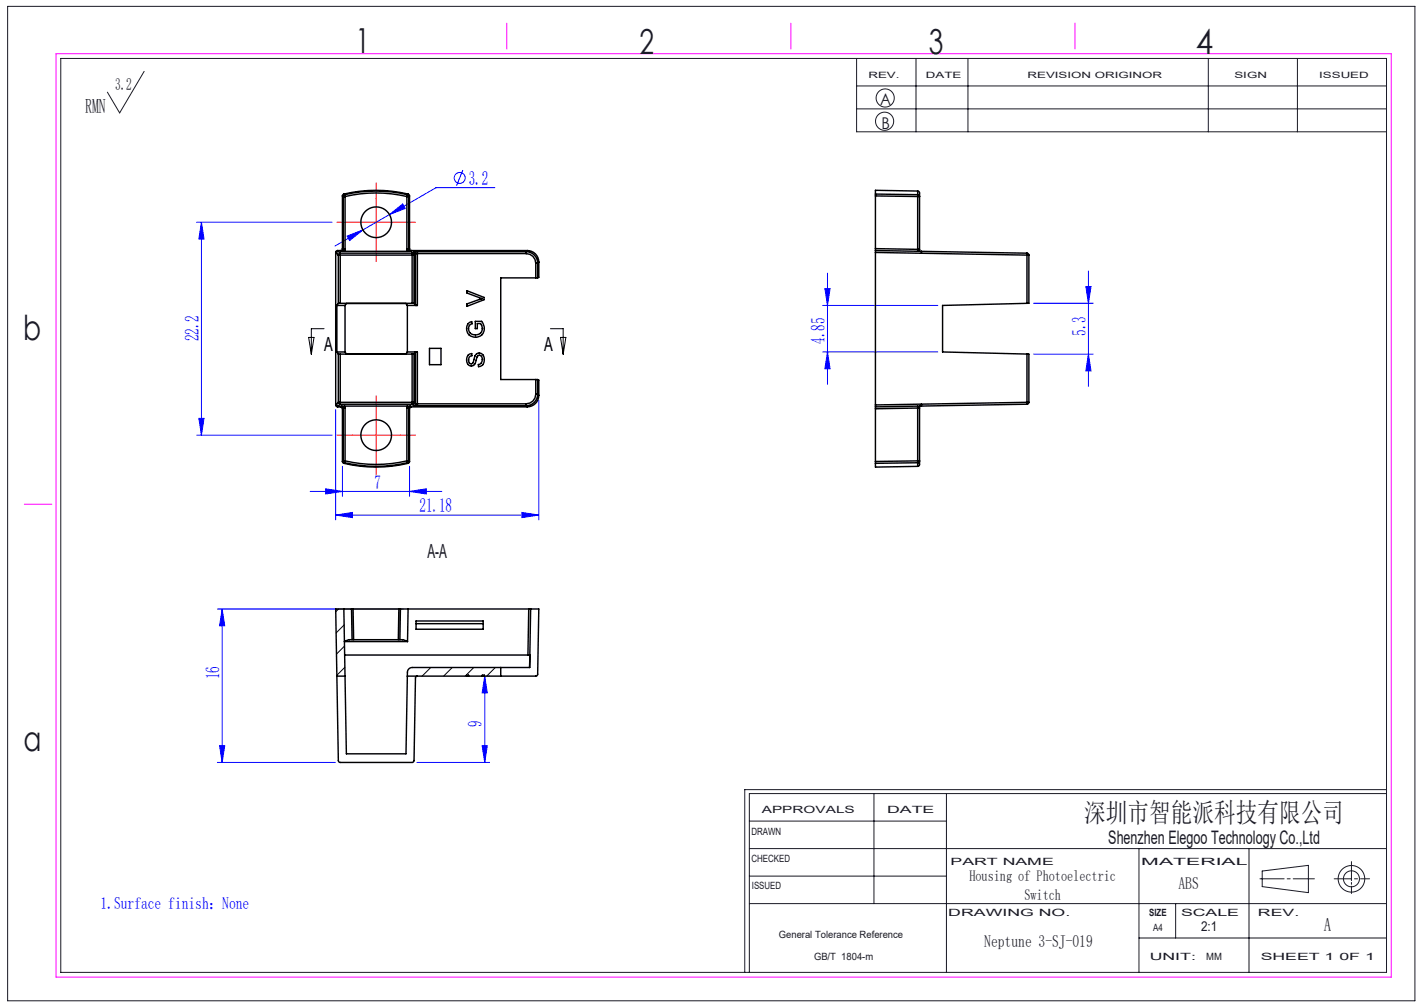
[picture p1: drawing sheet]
<svg xmlns="http://www.w3.org/2000/svg" width="297mm" height="210mm" viewBox="0 0 297 210" stroke-linecap="round" stroke-linejoin="round" font-family="sans-serif">
<g fill="none" stroke="#191924" stroke-width=".21">
<path d="M1.6 1.3h293.5v207.4h-293.5zM12.7 12.2h276.5v190.6h-276.5zM30.1 14.9l-5.1 8.6-2.6-4.3M178.7 12.2v15.3h110.5M178.7 17.9h110.5M191.1 12.2v15.3M201.9 12.2v15.3M252 12.2v15.3M270.6 12.2v15.3M178.7 22.7h110.5M156.3 177h132.9M156.3 171.2h41.1"/>
<path d="M182.3 165.5v22.9M197.4 165.5v37.3M237.6 177v25.8M260.5 177v25.8M281.9 179.7v4M289.2 165.5h-132.9v37.3M289.2 164.7h-133.9v38.1M156.3 188.4h132.9M156.3 182.7h41.1M237.6 195.6h51.6M245.2 188.4v7.2M262.8 183.3h5"/>
<path d="M263.3 181.6l9.6-1.1v5.7l-9.6-1.3zM268.5 183.3h.6M269.7 183.3h4.4M278.3 183.3h3.6M281.9 184v.4M281.9 184.8v1.5M282.5 183.3h.6M283.8 183.3h1.9"/>
<circle cx="184.5" cy="25.3" r="1.89"/>
<circle cx="184.6" cy="20.4" r="1.89"/>
<circle cx="281.9" cy="183.3" r="1.67"/>
<circle cx="281.9" cy="183.3" r="2.77"/>
</g>
<path d="M11.7 11.2h278.5v192.6h-278.5zM105.7 4.8v5.4M165 4.8v5.4M224.2 4.8v5.4M5.1 105.1h5.7" fill="none" stroke="#f0f" stroke-width=".21"/>
<g fill="none" stroke="#00f" stroke-width=".21">
<path d="M96.5 35.5l-1.3 3.2M103.2 39.1h-12.3l-15.2 8.8M41 46.3h28.3M42 46.3l.6 3.5h-1.1zM42 46.3v44.4M72.4 49.2l3.3-1.3-2.8 2.3zM75.7 47.9l-5.8 3.4M81.2 44.7l2.8-2.2 .5 1zM172.6 57v23.1M226.5 59.7h1l-.5 3.5zM227 56.5v24.1M171.6 63.7h24"/>
<path d="M171.6 73.4h24M172 60.2h1.1l-.5 3.5zM172.6 73.4l.5 3.5h-1.1zM215.6 63.2h12.4M215.6 73.8h12.4M227 73.8l.5 3.5h-1zM41 90.7h28.3M41.5 87.2h1.1l-.6 3.5zM70 85.4v23M71.4 97.2v6.3M85.4 97.2v6.3M112.4 83.4v25"/>
<path d="M64.7 102.5h27.4M67.9 101.9l3.5 .6-3.5 .5zM70 107.4l3.5-.5v1zM70 107.4h42.4M85.4 102.5l3.5-.6v1.1zM108.9 106.9l3.5 .5-3.5 .5zM45.3 127h38.8M46.3 127v32M46.3 127l.6 3.5h-1.1zM45.3 159h24.7M45.8 155.5h1.1l-.6 3.5zM87 159h15.1"/>
<path d="M100.6 155.5h1l-.5 3.5zM101.1 141l.5 3.5h-1zM101.1 141v18M101.6 141h.5"/>
<circle cx="95.9" cy="37.1" r="1.14"/>
</g>
<path d="M64.4 70.4h1.1l-.6 3.5zM67.6 68.5h-2.7v5.4M114.8 68.5h2.7v5.4M116.9 70.4h1.1l-.5 3.5z" fill="none" stroke="#000" stroke-width=".21"/>
<path d="M73.5 46.3h-3.2M78.5 41.3v-3.2M78.5 51.3v3.2M83.5 46.3h3.2M73.5 90.7h-3.2M78.5 85.7v-3.2M78.5 95.7v3.2M83.5 90.7h3.2" fill="none" stroke="#f00" stroke-width=".21" stroke-dasharray="30.5 1.3 1.3 1.3"/>
<path d="M73.5 46.3h10M78.5 41.3v10M73.5 90.7h10M78.5 85.7v10" fill="none" stroke="#f00" stroke-width=".21"/>
<g fill="#00f">
<path d="M70 107.4l3.5-.5v1zM108.9 106.9l3.5 .5-3.5 .5zM72.4 49.2l.5 1 2.8-2.3zM81.2 44.7l3.3-1.2-.5-1z"/>
<path d="M46.3 127l.6 3.5h-1.1zM45.8 155.5h1.1l-.6 3.5z"/>
<path d="M42 46.3l.6 3.5h-1.1zM41.5 87.2h1.1l-.6 3.5zM172 60.2h1.1l-.5 3.5zM172.6 73.4l.5 3.5h-1.1zM226.5 59.7h1l-.5 3.5zM227 73.8l.5 3.5h-1zM101.1 141l.5 3.5h-1zM100.6 155.5h1l-.5 3.5z"/>
<path d="M67.9 101.9l3.5 .6-3.5 .5zM85.4 102.5l3.5-.6v1.1z"/>
</g>
<g fill="none" stroke="#000" stroke-width=".3">
<path d="M191.4 39.8l.4 .3v.9M191.4 39.8l-8.8-.1v.8M191.4 39.8v.8M70 52.6l.6 .6M70 52.6v31.8M70.4 52.2l-.3 .2-.1 .2M70.4 52.2l.6 .6M70.4 52.2h.6M70.6 53.2h.4M70.6 53.2v10.1M70.6 52.4l-.3 .1-.1 .3M71 52.8v.4"/>
<path d="M71 52.8l-.3 .1-.1 .3M71 52.8h15M71 53.2h15M71 53.2v10M71 52.2l.2 .2M71.2 52.4h.7M71.4 51.8l-.1 .3-.3 .1M71.4 40.9l.2 .1M71.4 51.8l.2 .2M71.4 40.9v10.9M71.6 52l-.1 .3-.3 .1M71.6 52h.4"/>
<path d="M71.6 41h.4M71.6 41v11M71.7 40.5l.2 .1M71.7 40.5l-.3 .4M71.7 40.5a28.9 28.9 0 0 1 13.4 0M71.9 52.4h13.1M71.9 40.6l.1 .4M71.9 40.6a28.7 28.7 0 0 1 13.1 0M71.9 40.6l-.3 .4M72 52l-.1 .4M72 41a28.3 28.3 0 0 1 12.9 0M72 41v11"/>
<path d="M84.9 52l.1 .4M84.9 52h.4M84.9 41h.4M84.9 41v11M85 40.6l-.1 .4M85 40.6l.3 .4M85.1 40.5l-.1 .1M85.1 40.5l.3 .4M85.3 52l.1 .3 .3 .1M85.3 41v11M85.4 51.8l.1 .3 .3 .1M85.4 40.9l-.1 .1"/>
<path d="M85.4 51.8l-.1 .2M85.4 40.9v10.9M85.7 52.4h-.7M85.8 52.2h24.2M85.8 52.2l-.1 .2M86 53.2h.4M86 52.8v.4M86 52.8l.2 .1 .2 .3M86 53.2v10M86.3 52.5l.2 .1 .2 .3M86.3 52.5l-.3 .3M86.4 53.2v10.1"/>
<path d="M86.7 52.9l-.3 .3M86.7 52.9v10.8M87.1 52.5h-.8M87.1 52.9h-.4M87.1 52.5v.4M87.1 52.5h22.6M87.1 52.9v10.8M87.1 52.9h22.6M109.7 52.5a2.4 2.4 0 0 1 2.4 2.4M109.7 52.9a2 2 0 0 1 2 2M109.7 52.5v.4M110 52.2a2.4 2.4 0 0 1 2.4 2.4"/>
<path d="M110 52.2l-.3 .3M111.7 54.9h.4M111.7 54.9v3M111.7 57.9h-7.3v21.2h7.3M112.1 57.9h-.4M112.1 54.9v3M112.4 54.6l-.3 .3M112.4 54.6v3.2l-.3 .1M182.6 52.2v.4M182.6 51.8v.4M182.6 40.5l8.8 .1M182.6 40.9l8.8 .1"/>
<path d="M182.6 40.5v.4M182.6 40.9v10.9M182.6 52.6v31.8M182.6 52.6l31.6 .6M182.6 52.2l31.6 .6M182.6 51.8l8.8 .2M191.4 52v.4M191.4 52h.4M191.4 40.6v.4M191.4 41h.4M191.4 40.6l.3 .1 .1 .3M191.4 41v11"/>
<path d="M191.8 52v.4M191.8 41v11M192.2 52.4v.4M214.2 52.8v.4M214.2 52.8l.3 .1 .1 .3M214.2 53.2h.4M214.2 53.2v10.1M214.6 53.2v10l-.4 .1M70.3 63.7h1.7M70.3 73.4h1.7M70.3 73.4l.3 .4M70.3 63.7v9.7"/>
<path d="M70.6 73.8h.4M70.6 63.3l-.3 .4M70.6 73.8v10.1M71 63.2l-.4 .1M71 63.2h15M71 73.8v10.1M71 73.8h15M72 63.7l.2-.4h12.5l.3 .4M72 73.4l.2 .4h12.5l.3-.4M72 63.7v9.7M85 63.7h2.1M85 73.4h2.1"/>
<path d="M85 63.7v9.7M86 63.2l.4 .1M86 73.8v10.1M86.4 73.8h-.4M86.4 73.8v10.1M86.4 63.3l.3 .4M86.7 63.7h.4M86.7 73.4l-.3 .4M86.7 73.4v10.8M87.1 73.4h-.4M87.1 73.4v10.8M89.6 72.6h2.4v3.4h-2.4z"/>
<path d="M97.4 60.6l3.6 1.4v.5l-3.6 1.4v-.5l3.2-1.1-3.2-1.2zM97.7 67.4l.7-.3 .1 .4a1.25 1.25 0 0 0-.7 1.6 1.25 1.25 0 0 0 1.6 .7 1.41 1.41 0 0 0 .8-2.3h-.6v1h-.5v-1.5h1.4a1.89 1.89 0 0 1-.7 3.2 1.89 1.89 0 0 1-2.4-2.3zM97.7 74l.7-.3v.5a.89 .89 0 0 0-.7 .8 .89 .89 0 0 0 .6 .9l.2-.1 .3-.4a1.76 1.76 0 0 1 1-1.8 1.25 1.25 0 0 1 1.2 1.8 1.19 1.19 0 0 1-1.2 1.1v-.5a1 1 0 0 0 .8-.9 1 1 0 0 0-.7-1h-.1a1.5 1.5 0 0 0-.6 1.3 .98 .98 0 0 1-1.1 .9 .98 .98 0 0 1-.8-1.2l.1-.6zM111.7 79.1l.4 .1M111.7 79.1v3.1M112.1 79.2v3M112.1 79.2l.3 .1v3.1M214.2 73.8h.4v10.1M214.2 73.8v10.1M214.2 63.3l-17.6 .4v9.7l17.6 .4M70 84.4l.1 .3 .3 .1M70.2 84.3l.1 .3 .3 .1"/>
<path d="M70.4 84.8h.6M70.6 83.9h.4M70.6 83.9l.1 .3 .3 .1M70.6 83.9l-.6 .5M71 83.9v.4M71 84.3h15M71 83.9h15M71 84.3l-.6 .5M71 84.8l.3 .2 .1 .2M71.2 84.7l.3 .1 .1 .3M71.2 84.7l-.2 .1M71.4 96.2l.3 .4"/>
<path d="M71.4 85.2v11M71.6 85.1h.4M71.6 96.1h.4M71.6 96.1l.3 .4M71.6 96.1l-.2 .1M71.6 85.1v11M71.6 85.1l-.2 .1M71.7 96.6a28.9 28.9 0 0 0 13.4 0M71.9 84.7h-.7M71.9 84.7l.1 .4M71.9 84.7h13.1M71.9 96.5a28.7 28.7 0 0 0 13.1 0"/>
<path d="M71.9 96.5l-.2 .1M72 96.1l-.1 .4M72 96.1a28.3 28.3 0 0 0 12.9 0M72 85.1v11M84.9 85.1h.4M84.9 96.1l.1 .4M84.9 96.1h.4M84.9 85.1v11M85 96.5l.1 .1M85 84.7h.7M85 84.7l-.1 .4M85.3 96.1l-.3 .4"/>
<path d="M85.3 96.1l.1 .1M85.3 85.1v11M85.3 85.1l.1 .1M85.4 96.2l-.3 .4M85.4 85.2v11M85.7 84.7l-.3 .1-.1 .3M85.7 84.7l.1 .1M85.8 84.8l-.3 .2-.1 .2M85.8 84.8h24.2M86 83.9h.4M86 83.9v.4M86 84.3l.3 .3"/>
<path d="M86.3 84.6h.8M86.4 83.9l-.2 .3-.2 .1M86.4 83.9l.3 .3M86.7 84.2l-.2 .3-.2 .1M86.7 84.2h.4M87.1 84.2v.4M87.1 84.6h22.6M87.1 84.2h22.6M109.7 84.2v.4M109.7 84.6l.3 .2M111.7 82.2a2 2 0 0 1-2 2M111.7 82.2h.4"/>
<path d="M112.1 82.2a2.4 2.4 0 0 1-2.4 2.4M112.1 82.2l.3 .2M112.4 82.4a2.4 2.4 0 0 1-2.4 2.4M182.6 84.4v.4M182.6 84.8v.4M182.6 96.2v.4M182.6 96.6v.8l8.8-.1M182.6 85.2v11M191.4 84.7v.4M191.4 85.1h.4M191.4 96.1l-8.8 .1M191.4 96.1v.4"/>
<path d="M191.4 96.5l-8.8 .1M191.4 96.1h.4M191.4 96.5v.8M191.4 85.1l-8.8 .1M191.4 85.1v11M191.8 96.1v.9l-.4 .3M191.8 84.7v.4M191.8 96.1l-.1 .3-.3 .1M191.8 85.1v11M192.2 84.3v.4M214.2 83.9v.4M214.2 83.9h.4"/>
<path d="M214.2 83.9l-31.6 .5M214.2 84.3l-31.6 .5M214.6 83.9l-.1 .3-.3 .1M71.7 127l.5 30.2h12.5l.3-17a1 1 0 0 1 1-1h24.5M71.7 127h1.6M71.7 127h-1.7l.3 14M71.8 133.8l1.1-.4h11.1l1 .4zM71.9 136.6h38.6M73.3 127h.3M73.3 127l.1 6.4M73.6 127l.2 6.4M73.6 127h9.6"/>
<path d="M83.2 127l-.1 6.4M83.2 127h.3M83.5 127h1.6M83.5 127l-.1 6.4M85.1 127h25.2M85.1 127l-.1 6.8M86.8 129.5h14v1.7h-14zM86.8 130.1h14M104.4 139.2v1.8M110.3 127h.4M110.3 127l-.2 9.6M110.7 127h1.7l-.3 13.8-.4 .2h-10.7"/>
<path d="M110.7 127l-.2 12.2M70.3 141l.3 17.6 .1 .3 .3 .1h15l.2-.1 .2-.3 .3-17.2 .1-.3 .3-.1M70.3 141h1.7M85 141h12.3M97.3 141h.4M97.3 141v-.2h.4v.2M97.7 141h2.9M100.6 141v-.2h.4v.2M100.6 141h.4"/>
<circle cx="78.5" cy="46.3" r="3.2"/>
<circle cx="78.5" cy="90.7" r="3.2"/>
</g>
<path d="M70.6 127l-.6 .6M71.8 130.3l-1.7 1.7M71.9 134.7l-1.7 1.7M71.9 139.1l-1.6 1.7M89.8 139.2l-1.8 1.8M94.3 139.2l-1.8 1.8M98.8 139.2l-1.8 1.8M103.3 139.2l-1.8 1.8" fill="none" stroke="#000" stroke-width=".21"/>
<g font-size="7.2" fill="#191924">
<text x="74.1" y="11">1</text>
<text x="133.4" y="11.2">2</text>
<text x="193.7" y="11.3">3</text>
<text x="249.4" y="11.3">4</text>
<text x="4.8" y="70.9">b</text>
<text x="4.9" y="156.5">a</text>
</g>
<text font-size="5.6" fill="#191924" x="226.2" y="171.5">深圳市智能派科技有限公司</text>
<text font-size="4.2" fill="#191924" x="17.8" y="23.5">RMN</text>
<g font-size="4.1" fill="#00f">
<text x="97.8" y="38.6">3.2</text>
<text x="41.4" y="71.2" transform="rotate(-90 41.4 71.2)">22.2</text>
<text x="172" y="71.7" transform="rotate(-90 172 71.7)">4.85</text>
<text x="226.4" y="70" transform="rotate(-90 226.4 70)">5.3</text>
<text x="78.1" y="101.9">7</text>
<text x="87.5" y="106.8">21.18</text>
<text x="45.8" y="141.7" transform="rotate(-90 45.8 141.7)">16</text>
<text x="100.5" y="151.6" transform="rotate(-90 100.5 151.6)">9</text>
</g>
<g font-size="4.1">
<text x="67.6" y="73.3">A</text>
<text x="113.5" y="73.3">A</text>
</g>
<text font-size="4.1" fill="#191924" x="89.2" y="116.4">A-A</text>
<g font-size="3.9" fill="#191924">
<text x="231.2" y="176">Shenzhen Elegoo Technology Co.,Ltd</text>
<text x="276.1" y="194.2">A</text>
</g>
<g font-size="3.5" fill="#191924">
<text x="24" y="18.7">3.2</text>
<text x="245.8" y="185.4">ABS</text>
<text x="205.3" y="197.6">Neptune 3-SJ-019</text>
</g>
<text font-size="3.5" fill="#00f" x="21" y="189.6">1.Surface finish：None</text>
<g font-size="3.4" fill="#191924">
<text x="183.6" y="22">A</text>
<text x="183.8" y="27">B</text>
</g>
<g font-size="3.2" fill="#191924">
<text x="202.2" y="183.8">Housing of Photoelectric</text>
<text x="213.7" y="187.7">Switch</text>
</g>
<text font-size="2.8" fill="#191924" x="250.5" y="194.2">2:1</text>
<g font-size="2.1" fill="#191924">
<text x="158.9" y="169.5">APPROVALS</text>
<text x="185" y="169.5">DATE</text>
<text x="156.7" y="174.2">DRAWN</text>
<text x="156.7" y="179.7">CHECKED</text>
<text x="156.8" y="185.4">ISSUED</text>
<text x="198.2" y="180.4">PART NAME</text>
<text x="238" y="180.4">MATERIAL</text>
<text x="197.8" y="191">DRAWING NO.</text>
<text x="239.7" y="191">SIZE</text>
<text x="246.3" y="191">SCALE</text>
<text x="262.4" y="191">REV.</text>
<text x="162.4" y="195.6">General Tolerance Reference</text>
<text x="240.5" y="194.1">A4</text>
<text x="169.8" y="200.2">GB/T 1804-m</text>
<text x="239.8" y="200.2">UNIT:</text>
<text x="251.6" y="200.2">MM</text>
<text x="262.9" y="200.2">SHEET 1 0F 1</text>
</g>
<g font-size="1.8" fill="#191924">
<text x="181.1" y="16.3">REV.</text>
<text x="193.1" y="16.3">DATE</text>
<text x="214.3" y="16.3">REVISION ORIGINOR</text>
<text x="257.5" y="16.3">SIGN</text>
<text x="275.1" y="16.3">ISSUED</text>
</g>
</svg>
